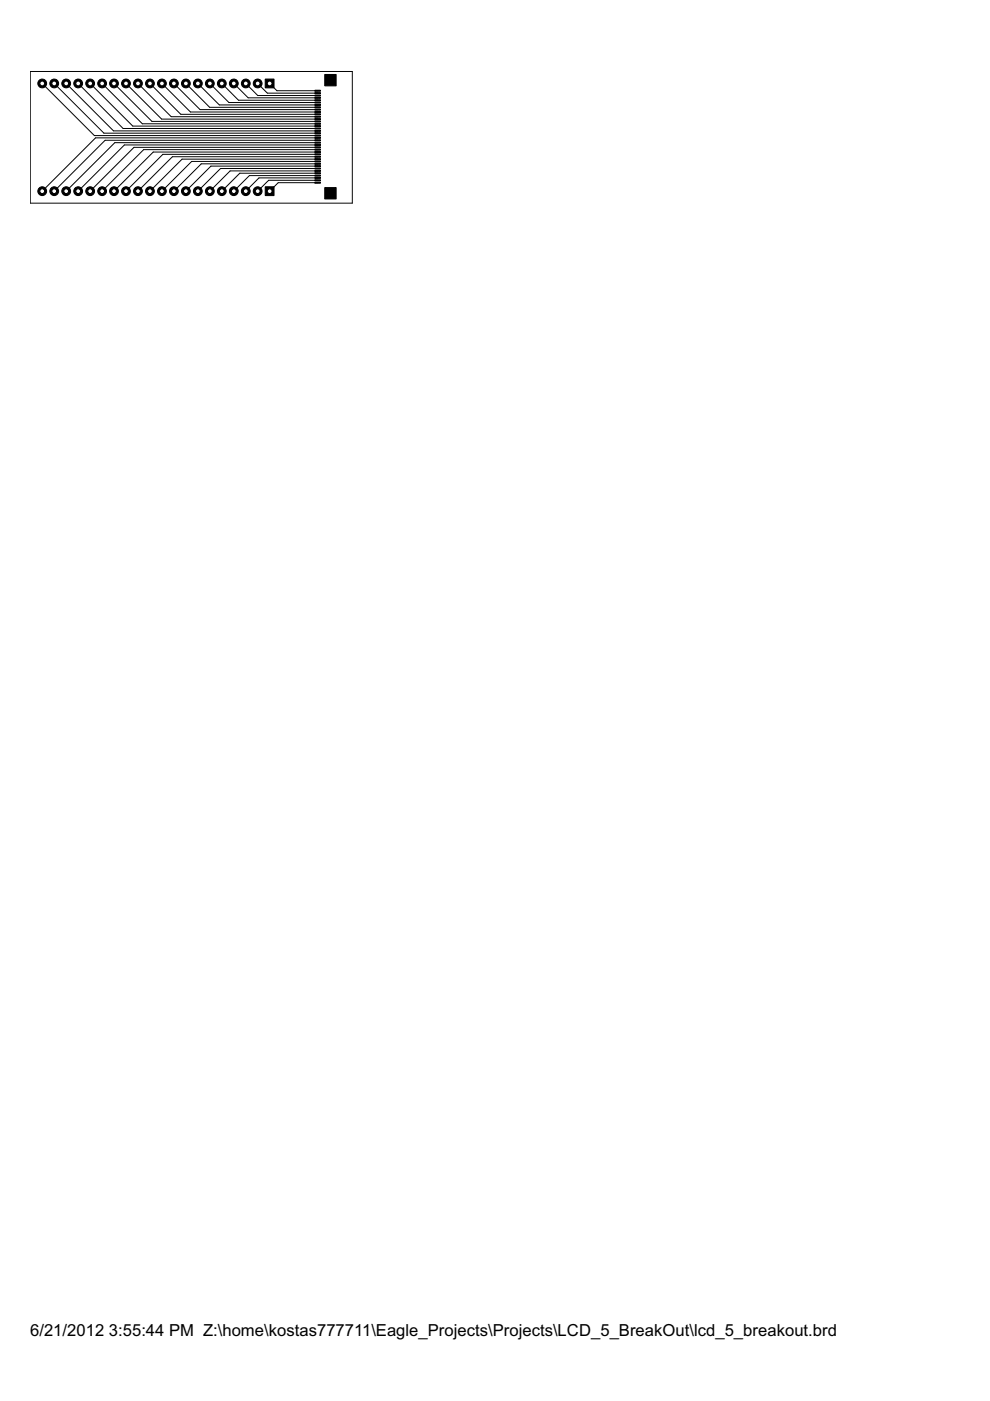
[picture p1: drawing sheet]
<svg xmlns="http://www.w3.org/2000/svg" width="210mm" height="297mm" viewBox="0 0 210 297" stroke-linecap="round" stroke-linejoin="round" font-family="sans-serif">
<g fill="#000" stroke="#000" stroke-width=".21">
<path d="M56.2 16.8h1.9v1.8h-1.9zM66.8 19.1h1.1v.2h-1.1zM66.8 19.6h1.1v.3h-1.1zM68.9 15.8h2.4v2.4h-2.4zM66.8 38.6h1.1v.2h-1.1zM66.8 38.1h1.1v.2h-1.1zM66.8 37.6h1.1v.2h-1.1zM66.8 37.1h1.1v.2h-1.1zM66.8 36.6h1.1v.2h-1.1zM66.8 36.1h1.1v.2h-1.1zM66.8 33.1h1.1v.2h-1.1zM66.8 33.6h1.1v.2h-1.1z"/>
<path d="M66.8 34.1h1.1v.2h-1.1zM66.8 34.6h1.1v.2h-1.1zM66.8 35.1h1.1v.2h-1.1zM66.8 35.6h1.1v.2h-1.1zM66.8 29.1h1.1v.2h-1.1zM66.8 29.6h1.1v.2h-1.1zM66.8 32.6h1.1v.2h-1.1zM66.8 32.1h1.1v.2h-1.1zM66.8 31.6h1.1v.2h-1.1zM66.8 31.1h1.1v.2h-1.1zM66.8 30.6h1.1v.2h-1.1zM66.8 30.1h1.1v.3h-1.1z"/>
<path d="M66.8 20.2h1.1v.2h-1.1zM66.8 20.6h1.1v.2h-1.1zM66.8 21.1h1.1v.3h-1.1zM66.8 21.6h1.1v.2h-1.1zM66.8 24.6h1.1v.2h-1.1zM66.8 24.1h1.1v.2h-1.1zM66.8 23.6h1.1v.3h-1.1zM66.8 23.1h1.1v.2h-1.1zM66.8 22.6h1.1v.3h-1.1zM66.8 22.1h1.1v.3h-1.1zM66.8 28.6h1.1v.3h-1.1zM66.8 28.1h1.1v.2h-1.1z"/>
<path d="M66.8 25.1h1.1v.3h-1.1zM66.8 25.6h1.1v.2h-1.1zM66.8 26.1h1.1v.3h-1.1zM66.8 26.6h1.1v.2h-1.1zM66.8 27.1h1.1v.2h-1.1zM66.8 27.6h1.1v.3h-1.1zM68.9 39.8h2.4v2.4h-2.4z"/>
</g>
<g fill="#000" stroke="#000" stroke-width=".21">
<path d="M56.7 19.7h10.7zM54.6 17.7l2.1 2zM58.7 19.2h8.7zM57.2 17.7l1.5 1.5zM20 28.7h47.4zM9 17.7l11 11zM20.3 29.2h47.1zM22 28.2h45.4zM11.5 17.7l10.5 10.5zM22.3 29.7h45.1zM24.1 27.7h43.3zM14 17.7l10.1 10z"/>
<path d="M24.3 30.2h43.1zM26.1 27.2h41.3zM16.6 17.7l9.5 9.5zM26.4 30.7h41zM28.2 26.7h39.2zM19.1 17.7l9.1 9zM28.4 31.2h39zM30.2 26.2h37.2zM21.7 17.7l8.5 8.5zM30.5 31.7h36.9zM32.2 25.7h35.2zM24.2 17.7l8 8z"/>
<path d="M32.5 32.2h34.9zM34.3 25.3h33.1zM26.7 17.7l7.6 7.6zM34.5 32.7h32.9zM36.3 24.7h31.1zM29.3 17.7l7 7zM36.6 33.2h30.8zM38.3 24.2h29.1zM31.8 17.7l6.5 6.5zM38.6 33.7h28.8zM40.4 23.7h27zM34.3 17.7l6.1 6z"/>
<path d="M40.6 34.2h26.8zM42.4 23.2h25zM36.9 17.7l5.5 5.5zM42.7 34.7h24.7zM44.4 22.8h23zM39.4 17.7l5 5.1zM44.7 35.2h22.7zM46.5 22.2h20.9zM42 17.7l4.5 4.5zM46.8 35.7h20.6zM48.5 21.7h18.9zM44.5 17.7l4 4z"/>
<path d="M48.8 36.2h18.6zM50.6 21.3h16.8zM47 17.7l3.6 3.6zM50.8 36.7h16.6zM52.6 20.7h14.8zM49.6 17.7l3 3zM52.9 37.2h14.5zM54.7 20.3h12.7zM52.1 17.7l2.6 2.6zM54.9 37.7h12.5zM57 38.2h10.4zM59 38.7h8.4z"/>
<path d="M9 40.5l11.3-11.3zM11.5 40.5l10.8-10.8zM14 40.5l10.3-10.3zM16.6 40.5l9.8-9.8zM19.1 40.5l9.3-9.3zM21.7 40.5l8.8-8.8zM24.2 40.5l8.3-8.3zM26.7 40.5l7.8-7.8zM29.3 40.5l7.3-7.3zM31.8 40.5l6.8-6.8zM34.3 40.5l6.3-6.3zM36.9 40.5l5.8-5.8z"/>
<path d="M39.4 40.5l5.3-5.3zM42 40.5l4.8-4.8zM44.5 40.5l4.3-4.3zM47 40.5l3.8-3.8zM49.6 40.5l3.3-3.3zM54.9 37.7l-2.8 2.8zM54.6 40.5l2.4-2.3zM57.2 40.5l1.8-1.8z"/>
</g>
<circle cx="57.2" cy="17.7" r=".51" fill="#fff" stroke="#000" stroke-width=".21"/>
<circle cx="54.6" cy="17.7" r=".93" fill="#000" stroke="#000" stroke-width=".21"/>
<circle cx="54.6" cy="17.7" r=".51" fill="#fff" stroke="#000" stroke-width=".21"/>
<circle cx="52.1" cy="17.7" r=".93" fill="#000" stroke="#000" stroke-width=".21"/>
<circle cx="52.1" cy="17.7" r=".51" fill="#fff" stroke="#000" stroke-width=".21"/>
<circle cx="49.6" cy="17.7" r=".93" fill="#000" stroke="#000" stroke-width=".21"/>
<circle cx="49.6" cy="17.7" r=".51" fill="#fff" stroke="#000" stroke-width=".21"/>
<circle cx="47" cy="17.7" r=".93" fill="#000" stroke="#000" stroke-width=".21"/>
<circle cx="47" cy="17.7" r=".51" fill="#fff" stroke="#000" stroke-width=".21"/>
<circle cx="44.5" cy="17.7" r=".93" fill="#000" stroke="#000" stroke-width=".21"/>
<circle cx="44.5" cy="17.7" r=".51" fill="#fff" stroke="#000" stroke-width=".21"/>
<circle cx="42" cy="17.7" r=".93" fill="#000" stroke="#000" stroke-width=".21"/>
<circle cx="42" cy="17.7" r=".51" fill="#fff" stroke="#000" stroke-width=".21"/>
<circle cx="39.4" cy="17.7" r=".93" fill="#000" stroke="#000" stroke-width=".21"/>
<circle cx="39.4" cy="17.7" r=".51" fill="#fff" stroke="#000" stroke-width=".21"/>
<circle cx="36.9" cy="17.7" r=".93" fill="#000" stroke="#000" stroke-width=".21"/>
<circle cx="36.9" cy="17.7" r=".51" fill="#fff" stroke="#000" stroke-width=".21"/>
<circle cx="34.3" cy="17.7" r=".93" fill="#000" stroke="#000" stroke-width=".21"/>
<circle cx="34.3" cy="17.7" r=".51" fill="#fff" stroke="#000" stroke-width=".21"/>
<circle cx="31.8" cy="17.7" r=".93" fill="#000" stroke="#000" stroke-width=".21"/>
<circle cx="31.8" cy="17.7" r=".51" fill="#fff" stroke="#000" stroke-width=".21"/>
<circle cx="29.3" cy="17.7" r=".93" fill="#000" stroke="#000" stroke-width=".21"/>
<circle cx="29.3" cy="17.7" r=".51" fill="#fff" stroke="#000" stroke-width=".21"/>
<circle cx="26.7" cy="17.7" r=".93" fill="#000" stroke="#000" stroke-width=".21"/>
<circle cx="26.7" cy="17.7" r=".51" fill="#fff" stroke="#000" stroke-width=".21"/>
<circle cx="24.2" cy="17.7" r=".93" fill="#000" stroke="#000" stroke-width=".21"/>
<circle cx="24.2" cy="17.7" r=".51" fill="#fff" stroke="#000" stroke-width=".21"/>
<circle cx="21.7" cy="17.7" r=".93" fill="#000" stroke="#000" stroke-width=".21"/>
<circle cx="21.7" cy="17.7" r=".51" fill="#fff" stroke="#000" stroke-width=".21"/>
<circle cx="19.1" cy="17.7" r=".93" fill="#000" stroke="#000" stroke-width=".21"/>
<circle cx="19.1" cy="17.7" r=".51" fill="#fff" stroke="#000" stroke-width=".21"/>
<circle cx="16.6" cy="17.7" r=".93" fill="#000" stroke="#000" stroke-width=".21"/>
<circle cx="16.6" cy="17.7" r=".51" fill="#fff" stroke="#000" stroke-width=".21"/>
<circle cx="14" cy="17.7" r=".93" fill="#000" stroke="#000" stroke-width=".21"/>
<circle cx="14" cy="17.7" r=".51" fill="#fff" stroke="#000" stroke-width=".21"/>
<circle cx="11.5" cy="17.7" r=".93" fill="#000" stroke="#000" stroke-width=".21"/>
<circle cx="11.5" cy="17.7" r=".51" fill="#fff" stroke="#000" stroke-width=".21"/>
<circle cx="9" cy="17.7" r=".93" fill="#000" stroke="#000" stroke-width=".21"/>
<circle cx="9" cy="17.7" r=".51" fill="#fff" stroke="#000" stroke-width=".21"/>
<path d="M56.2 39.6h1.9v1.9h-1.9z" fill="#000" stroke="#000" stroke-width=".21"/>
<circle cx="57.2" cy="40.5" r=".51" fill="#fff" stroke="#000" stroke-width=".21"/>
<circle cx="54.6" cy="40.5" r=".93" fill="#000" stroke="#000" stroke-width=".21"/>
<circle cx="54.6" cy="40.5" r=".51" fill="#fff" stroke="#000" stroke-width=".21"/>
<circle cx="52.1" cy="40.5" r=".93" fill="#000" stroke="#000" stroke-width=".21"/>
<circle cx="52.1" cy="40.5" r=".51" fill="#fff" stroke="#000" stroke-width=".21"/>
<circle cx="49.6" cy="40.5" r=".93" fill="#000" stroke="#000" stroke-width=".21"/>
<circle cx="49.6" cy="40.5" r=".51" fill="#fff" stroke="#000" stroke-width=".21"/>
<circle cx="47" cy="40.5" r=".93" fill="#000" stroke="#000" stroke-width=".21"/>
<circle cx="47" cy="40.5" r=".51" fill="#fff" stroke="#000" stroke-width=".21"/>
<circle cx="44.5" cy="40.5" r=".93" fill="#000" stroke="#000" stroke-width=".21"/>
<circle cx="44.5" cy="40.5" r=".51" fill="#fff" stroke="#000" stroke-width=".21"/>
<circle cx="42" cy="40.5" r=".93" fill="#000" stroke="#000" stroke-width=".21"/>
<circle cx="42" cy="40.5" r=".51" fill="#fff" stroke="#000" stroke-width=".21"/>
<circle cx="39.4" cy="40.5" r=".93" fill="#000" stroke="#000" stroke-width=".21"/>
<circle cx="39.4" cy="40.5" r=".51" fill="#fff" stroke="#000" stroke-width=".21"/>
<circle cx="36.9" cy="40.5" r=".93" fill="#000" stroke="#000" stroke-width=".21"/>
<circle cx="36.9" cy="40.5" r=".51" fill="#fff" stroke="#000" stroke-width=".21"/>
<circle cx="34.3" cy="40.5" r=".93" fill="#000" stroke="#000" stroke-width=".21"/>
<circle cx="34.3" cy="40.5" r=".51" fill="#fff" stroke="#000" stroke-width=".21"/>
<circle cx="31.8" cy="40.5" r=".93" fill="#000" stroke="#000" stroke-width=".21"/>
<circle cx="31.8" cy="40.5" r=".51" fill="#fff" stroke="#000" stroke-width=".21"/>
<circle cx="29.3" cy="40.5" r=".93" fill="#000" stroke="#000" stroke-width=".21"/>
<circle cx="29.3" cy="40.5" r=".51" fill="#fff" stroke="#000" stroke-width=".21"/>
<circle cx="26.7" cy="40.5" r=".93" fill="#000" stroke="#000" stroke-width=".21"/>
<circle cx="26.7" cy="40.5" r=".51" fill="#fff" stroke="#000" stroke-width=".21"/>
<circle cx="24.2" cy="40.5" r=".93" fill="#000" stroke="#000" stroke-width=".21"/>
<circle cx="24.2" cy="40.5" r=".51" fill="#fff" stroke="#000" stroke-width=".21"/>
<circle cx="21.7" cy="40.5" r=".93" fill="#000" stroke="#000" stroke-width=".21"/>
<circle cx="21.7" cy="40.5" r=".51" fill="#fff" stroke="#000" stroke-width=".21"/>
<circle cx="19.1" cy="40.5" r=".93" fill="#000" stroke="#000" stroke-width=".21"/>
<circle cx="19.1" cy="40.5" r=".51" fill="#fff" stroke="#000" stroke-width=".21"/>
<circle cx="16.6" cy="40.5" r=".93" fill="#000" stroke="#000" stroke-width=".21"/>
<circle cx="16.6" cy="40.5" r=".51" fill="#fff" stroke="#000" stroke-width=".21"/>
<circle cx="14" cy="40.5" r=".93" fill="#000" stroke="#000" stroke-width=".21"/>
<circle cx="14" cy="40.5" r=".51" fill="#fff" stroke="#000" stroke-width=".21"/>
<circle cx="11.5" cy="40.5" r=".93" fill="#000" stroke="#000" stroke-width=".21"/>
<circle cx="11.5" cy="40.5" r=".51" fill="#fff" stroke="#000" stroke-width=".21"/>
<circle cx="9" cy="40.5" r=".93" fill="#000" stroke="#000" stroke-width=".21"/>
<circle cx="9" cy="40.5" r=".51" fill="#fff" stroke="#000" stroke-width=".21"/>
<path d="M6.4 15.2v27.9zM6.4 15.2h68.3zM6.4 43.1h68.3zM74.7 15.2v27.9z" fill="#000" stroke="#000" stroke-width=".21"/>
<g font-size="3.9">
<text x="6.4" y="283.2">6/21/2012</text>
<text x="23.1" y="283.2">3:55:44 PM Z:\home\kostas777711\Eagle_Projects\Projects\LCD_5_BreakOut\lcd_5_breakout.brd</text>
</g>
</svg>
